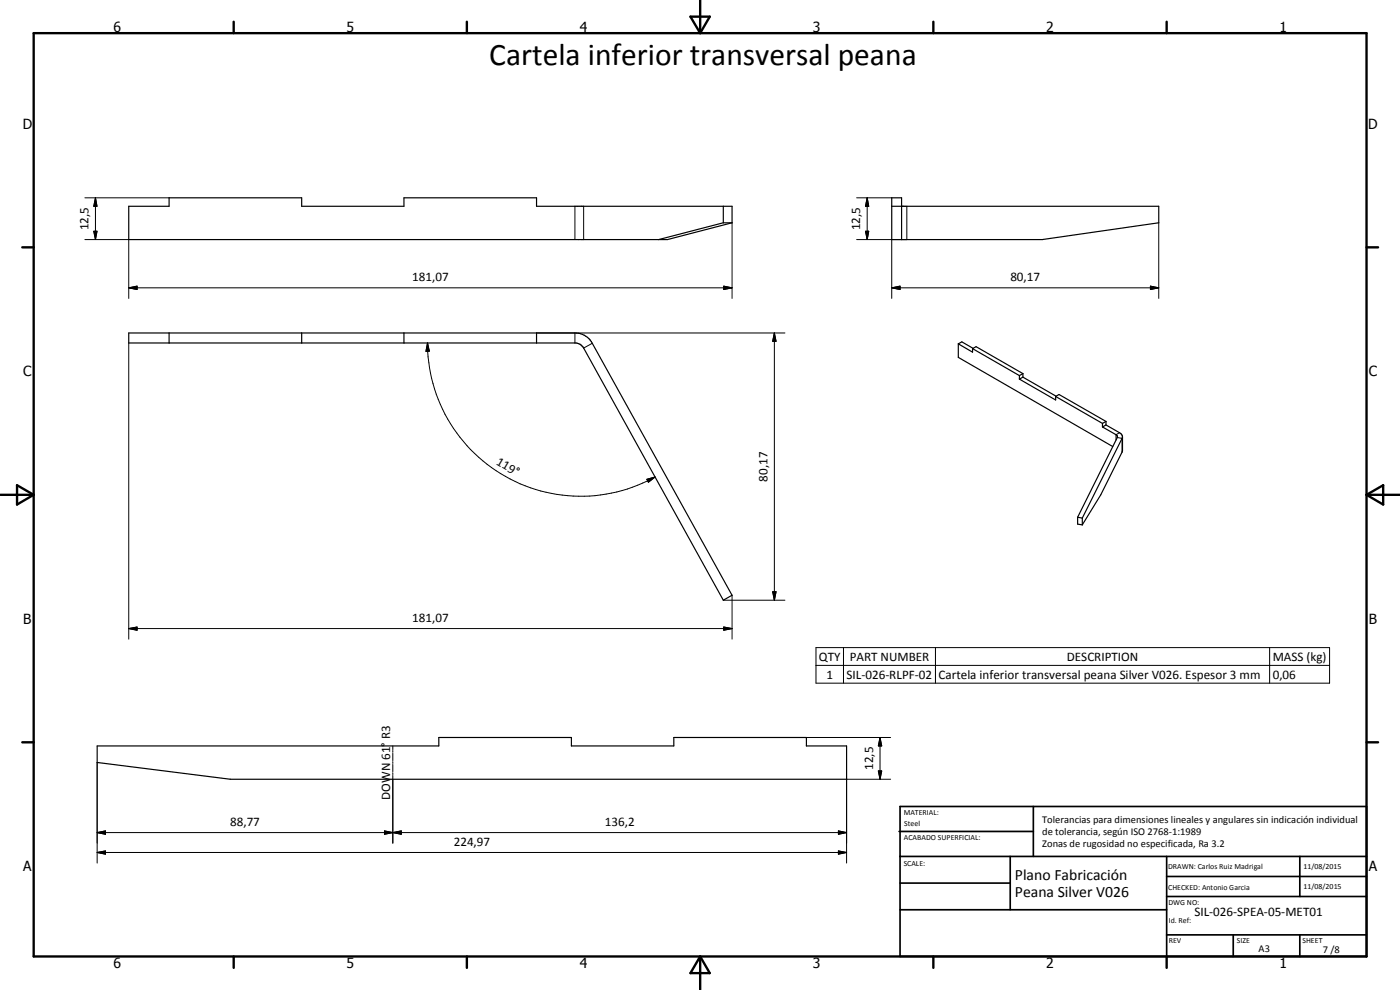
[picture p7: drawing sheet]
<svg xmlns="http://www.w3.org/2000/svg" width="420mm" height="297mm" viewBox="0 0 420 297" stroke-linecap="round" stroke-linejoin="round" font-family="sans-serif">
<g fill="none" stroke="#000" stroke-width=".35">
<path d="M38.6 61.9h12.1v-2.5h39.8v2.5h30.7v-2.5h39.8v2.5h58.7v4.9l-19.4 5.1h-161.7zM217.1 66.8h2.6M217.1 66.8l-19.4 5.1M217.1 61.9v4.9M267.6 61.9h80.2v4.9l-35 5.1h-45.2v-12.5h3v12.5M38.6 99.9h133.9a5.8 5.8 0 0 1 5.2 3.1l42 75.6-2.6 1.5-41.9-75.7-1.1-1.1-1.2-.4h-134.3zM50.7 99.9v3M90.5 99.9v3M121.2 99.9v3M161 99.9v3M287.6 103.2l4.3 2.5v-1.1M287.6 103.2l1.1-.6 3.3 1.9"/>
<path d="M287.6 103.2v4l46.4 26.8M291.9 104.6l14 8.1M291.9 104.6l1-.6 14.1 8.1M305.9 113.7l10.9 6.3v-1M305.9 112.7v1M307 113.2l9.9 5.7M307 113.2l-1.1 .5M307 112.1v1.1M307 112.1l-1.1 .6M316.8 119l1-.6 14.1 8M316.8 119l14.1 8M330.9 128.1l4 2.3 .4 .4v.5l-11.9 23.9"/>
<path d="M330.9 127v1.1M331.9 127.5l4.3 2.5 .7 1.1M331.9 126.4v1.1M331.9 126.4l-1 .6M331.9 127.5l-1 .6M336.9 131.1l-.1 4.5-6.4 12.9-5.6 9M336.9 131.1l-12.1 24.3M323.4 155.2v2.1l1.4 .2M323.4 155.2l1.4 .2M324.8 155.4v2.1M29.2 223.8h102.5v-2.5h39.8v2.5h30.7v-2.5h39.8v2.5h12.1v10h-185l-39.9-5z"/>
</g>
<g fill="none" stroke="#000" stroke-width=".3">
<path d="M25.5 59.4h25.2M28.6 59.4l.5 2.5h-1zM28.6 59.4v12.5M257.1 59.4h10.5M260.3 59.4l.4 2.5h-1zM260.3 59.4v12.5M25.5 71.9h13.1v17.6M28.1 69.4h1l-.5 2.5zM172.5 61.9v10M175.2 61.9v10M219.7 66.8v22.7M259.7 69.4h1l-.4 2.5z"/>
<path d="M267.6 71.9v17.6M272.1 61.9v10h-15M347.8 66.8v22.7M38.6 86.4l2.5-.5v1zM38.6 86.4h181.1M161 99.9h74.6M172.5 99.9v3M217.2 85.9l2.5 .5-2.5 .5zM232.4 99.9l.5 2.5h-1zM232.4 99.9v80.2M267.6 86.4l2.5-.5v1zM267.6 86.4h80.2"/>
<path d="M345.3 85.9l2.5 .5-2.5 .5zM38.6 102.9v88.9M128.3 102.9l.6 2.5h-1.1zM128.3 102.9a46 46 0 0 0 68.3 40.2M177.7 103l-2.5 1.4M335.3 131.3l1.5 .2v4.1M336 129.8l-1.1 .6v1.6M194.1 143.8l2.5-.7-2 1.6zM219.7 178.6v13.2M231.9 177.5h1l-.5 2.6zM38.6 188.6l2.5-.5v1zM38.6 188.6h181.1"/>
<path d="M217.1 180.1h18.5M217.2 188.1l2.5 .5-2.5 .5zM244.9 194.3h154.1v10.7h-154.1zM244.9 199.6h154.1M253.1 194.3v10.7M280.7 194.3v10.7M381 194.3v10.7M29.2 228.8v30.2M117.9 223.8v1.1M117.9 225.2v.5M117.9 226v2.2M117.9 228.5v.6"/>
<path d="M117.9 229.4v2.2M117.9 231.9v.5M117.9 232.7v20.3M242 221.3h25.3M263.6 231.3h1l-.5 2.5zM264.1 221.3l.5 2.5h-1zM264.1 221.3v12.5M267.3 233.8h-13.2v25.2M29.2 249.8l2.5-.5v1zM29.2 255.8l2.5-.5v1zM29.2 249.8h224.9M29.2 255.8h224.9"/>
<path d="M115.4 249.3l2.5 .5-2.5 .5zM117.9 249.8l2.5-.5v1zM251.6 255.3l2.5 .5-2.5 .5zM251.6 249.3l2.5 .5-2.5 .5z"/>
</g>
<g fill="none" stroke="#000" stroke-width=".71">
<path d="M10.1 9.9h400v277.1h-400zM70.1 6.5v3.4M140.1 6.5v3.4M207.2 5h5.8l-2.9 4.9zM210.1 0v9.9M280.1 6.5v3.4M350.1 6.5v3.4M6.7 74.2h3.4M410.1 74.2h3.5M.1 148.5h10M5.1 145.6l5 2.9-5 2.9zM410.1 148.5h10"/>
<path d="M410.1 148.5l5-2.9v5.8zM6.7 222.7h3.4M410.1 222.7h3.5M70.1 287v3.4M140.1 287v3.4M210.1 287v10M210.1 287l2.9 5h-5.8zM280.1 287v3.4M350.1 287v3.4"/>
</g>
<g fill="none" stroke="#000" stroke-width=".51">
<path d="M269.8 249.5h40.3M270.1 242h140v45h-140zM270.1 257h140M303.2 257v16M310.1 242v15M350.1 257v30M390.1 257v12M270.1 265h33.1M270.1 273h80M350.1 269h60M350.1 263h60M350.1 280.5h60"/>
<path d="M370.1 280.5v6.5M390.1 280.5v6.5"/>
</g>
<g fill="#000">
<path d="M28.1 69.4h1l-.5 2.5zM28.6 59.4l.5 2.5h-1zM259.7 69.4h1l-.4 2.5zM260.3 59.4l.4 2.5h-1zM38.6 86.4l2.5-.5v1zM217.2 85.9l2.5 .5-2.5 .5zM267.6 86.4l2.5-.5v1zM345.3 85.9l2.5 .5-2.5 .5zM128.3 102.9l.6 2.5h-1.1zM232.4 99.9l.5 2.5h-1zM194.1 143.8l2.5-.7-2 1.6zM231.9 177.5h1l-.5 2.6z"/>
<path d="M38.6 188.6l2.5-.5v1zM217.2 188.1l2.5 .5-2.5 .5zM263.6 231.3h1l-.5 2.5zM264.1 221.3l.5 2.5h-1zM29.2 249.8l2.5-.5v1zM29.2 255.8l2.5-.5v1zM115.4 249.3l2.5 .5-2.5 .5zM117.9 249.8l2.5-.5v1zM251.6 255.3l2.5 .5-2.5 .5zM251.6 249.3l2.5 .5-2.5 .5z"/>
</g>
<text font-size="9.4" x="146.8" y="19.6">Cartela inferior transversal peana</text>
<g font-size="4.7">
<text x="304.6" y="263.9">Plano Fabricación</text>
<text x="304.6" y="269.3">Peana Silver V026</text>
</g>
<g font-size="4.2">
<text x="34" y="9.6">6</text>
<text x="104" y="9.6">5</text>
<text x="174" y="9.6">4</text>
<text x="244" y="9.6">3</text>
<text x="314" y="9.6">2</text>
<text x="384" y="9.6">1</text>
<text x="6.8" y="38.7">D</text>
<text x="410.6" y="38.7">D</text>
<text x="7" y="112.9">C</text>
<text x="410.8" y="112.9">C</text>
<text x="7" y="187.1">B</text>
<text x="410.8" y="187.1">B</text>
<text x="7" y="261.4">A</text>
<text x="410.8" y="261.4">A</text>
<text x="34" y="290.4">6</text>
<text x="104" y="290.4">5</text>
<text x="174" y="290.4">4</text>
<text x="244" y="290.4">3</text>
<text x="314" y="290.4">2</text>
<text x="384" y="290.4">1</text>
</g>
<g font-size="3.9">
<text x="26.6" y="69.1" transform="rotate(-90 26.6 69.1)">12,5</text>
<text x="258.1" y="69.1" transform="rotate(-90 258.1 69.1)">12,5</text>
<text x="123.7" y="84.3">181,07</text>
<text x="303.2" y="84.3">80,17</text>
<text x="148.7" y="139.2" transform="rotate(30 148.7 139.2)">119°</text>
<text x="230.3" y="144.5" transform="rotate(-90 230.3 144.5)">80,17</text>
<text x="123.7" y="186.6">181,07</text>
<text x="245.8" y="198.2">QTY</text>
<text x="248" y="203.6">1</text>
<text x="254.1" y="203.6">SIL-026-RLPF-02</text>
<text x="255" y="198.2">PART NUMBER</text>
<text x="281.6" y="203.7">Cartela inferior transversal peana Silver V026. Espesor 3 mm</text>
<text x="320.2" y="198.2">DESCRIPTION</text>
<text x="382" y="198.4">MASS (kg)</text>
<text x="382" y="203.6">0,06</text>
<text x="262" y="231.1" transform="rotate(-90 262 231.1)">12,5</text>
<text x="117.1" y="239.9" transform="rotate(-90 117.1 239.9)">DOWN 61° R3</text>
<text x="69.1" y="247.7">88,77</text>
<text x="181.6" y="247.7">136,2</text>
<text x="136.2" y="253.7">224,97</text>
<text x="358.5" y="275">SIL-026-SPEA-05-MET01</text>
</g>
<g font-size="3.1">
<text x="312.7" y="246.8">Tolerancias para dimensiones lineales y angulares sin indicación individual</text>
<text x="312.7" y="250.4">de tolerancia, según ISO 2768-1:1989</text>
<text x="312.7" y="254">Zonas de rugosidad no especificada, Ra 3.2</text>
<text x="377.7" y="285.6">A3</text>
<text x="397" y="285.9">7 /8</text>
</g>
<g font-size="2.4">
<text x="271.2" y="244.4">MATERIAL:</text>
<text x="271.3" y="252">ACABADO SUPERFICIAL:</text>
<text x="271.4" y="247.9">Steel</text>
<text x="271.2" y="259.7">SCALE:</text>
<text x="350.6" y="260.8">DRAWN: Carlos Ruiz Madrigal</text>
<text x="391.2" y="260.6">11/08/2015</text>
<text x="350.6" y="267">CHECKED: Antonio Garcia</text>
<text x="391.2" y="266.7">11/08/2015</text>
<text x="350.6" y="271.4">DWG NO:</text>
<text x="350.8" y="276.9">Id. Ref:</text>
<text x="350.8" y="282.8">REV</text>
<text x="371.2" y="282.9">SIZE</text>
<text x="390.9" y="282.9">SHEET</text>
</g>
</svg>
